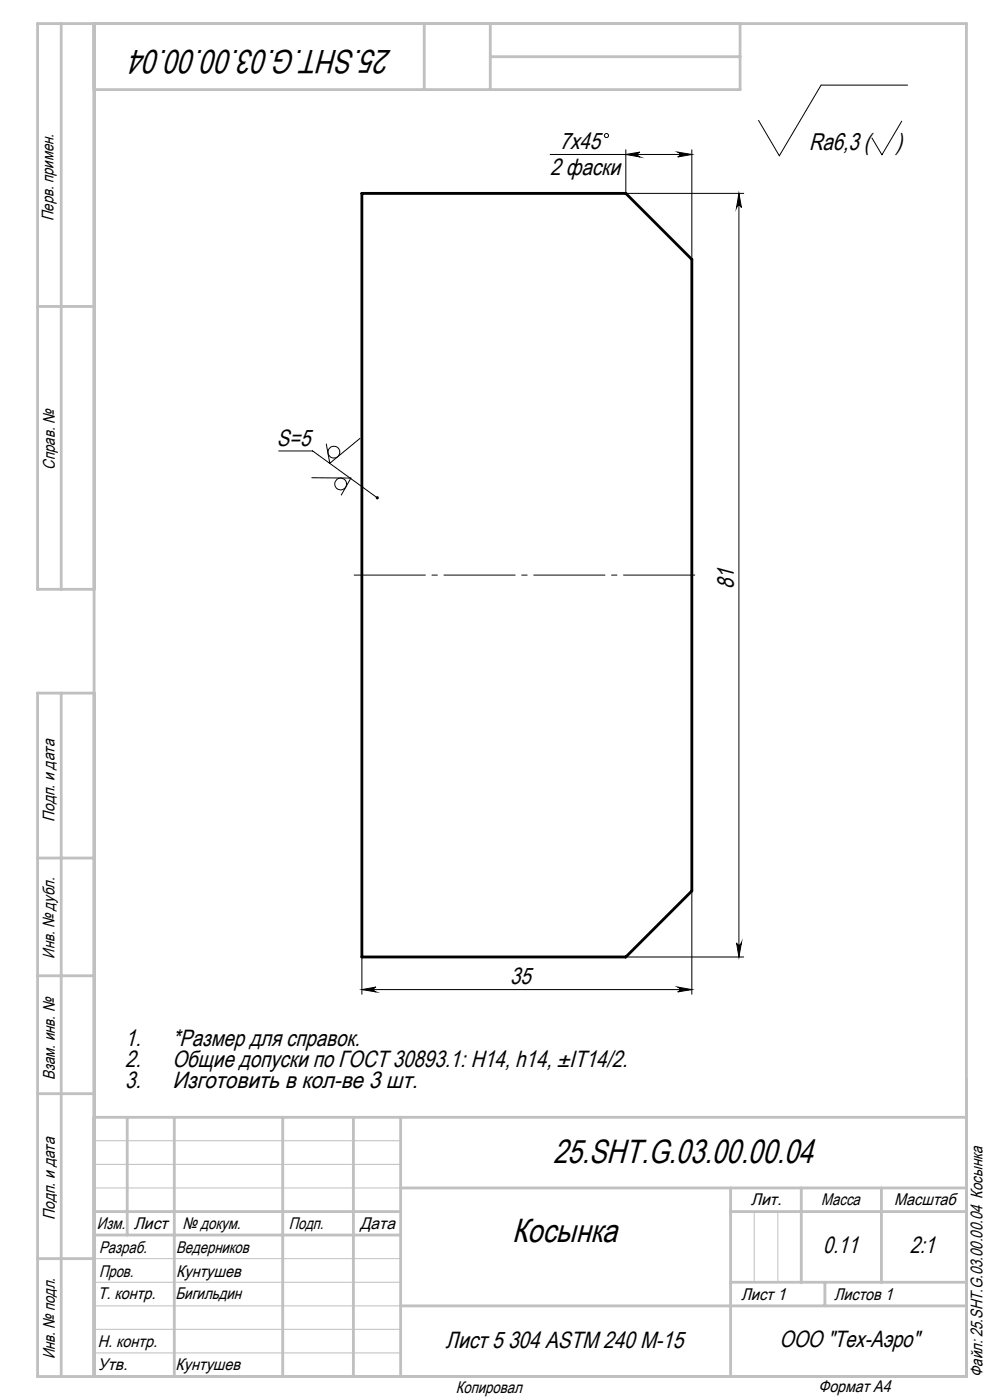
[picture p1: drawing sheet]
<svg xmlns="http://www.w3.org/2000/svg" width="210mm" height="297mm" viewBox="0 0 210 297" stroke-linecap="round" stroke-linejoin="round" font-family="sans-serif">
<path d="M76.8 41h56l14 14v134l-14 14h-56z" fill="none" stroke="#000" stroke-width=".6"/>
<g fill="none" stroke="#000" stroke-width=".21">
<path d="M192.5 18.1h-18.3l-8.9 15-4.4-7.6M116.7 32.8h30.1M132.8 32.8l2.9-.5a.51 .51 0 0 0-.4 .5 .51 .51 0 0 0 .4 .5zM132.8 31.8v9.2h25M143.8 32.3l3 .5-3 .5a.51 .51 0 0 0 .4-.5 .51 .51 0 0 0-.4-.5zM146.8 31.8v23.2M191.3 25.7l-4.2 7.1-2.1-3.5M156.7 41l.6 3a.51 .51 0 0 0-.5-.4 .51 .51 0 0 0-.6 .4zM156.7 41v162M59.1 95.7h7.2l13.7 9.9M76.4 93l-6.4 5.3-.8-4.1M66.1 101.3l8.3 .1-2 3.6"/>
<path d="M146.8 189v21.9M76.8 209.9l3-.5a.51 .51 0 0 0-.5 .5 .51 .51 0 0 0 .5 .5zM76.8 203v7.9M76.8 209.9h70M132.8 203h25M143.8 209.4l3 .5-3 .5a.51 .51 0 0 0 .4-.5 .51 .51 0 0 0-.4-.5zM156.2 200a.51 .51 0 0 0 .6 .5 .51 .51 0 0 0 .5-.5l-.6 3z"/>
<circle cx="128.7" cy="28.8" r=".43"/>
<circle cx="70.8" cy="95.9" r="1.24"/>
<circle cx="72.3" cy="102.7" r="1.25"/>
</g>
<path d="M74.8 122h72.9" fill="none" stroke="#000" stroke-width=".21" stroke-dasharray="15.2 1.3 1.3 1.3" stroke-dashoffset="-.3" stroke-linecap="butt"/>
<path d="M20 242h65M20 247h65M20 252h65M160 257v15M165 257v15M20 277h65M20 272h65M20 267h65M20 287h65M20 282h65" fill="none" stroke="#c0c0c0" stroke-width=".21"/>
<g fill="none" stroke="#c0c0c0" stroke-width=".6">
<path d="M13 5v120M20 5v287M90 5v14M104 5v14M104 12h53M157 5v14h-137M8 65h12M20 125h-12v-120h197v287h-197v-145h12M13 147v145M8 182h12M8 207h12M8 232h12"/>
<path d="M20 237h185M27 237v25M37 237v55M60 237v55M75 237v55M85 237v55M20 257h65M85 252h120M155 252v40M155 257h50M170 252v20M187 252v20"/>
<path d="M8 267h12M20 262h65M85 277h120M155 272h50M175 272v5"/>
</g>
<g fill="#000">
<path d="M79.8 105.4a.33 .33 0 0 1 .5-.1 .33 .33 0 0 1 0 .5l-.3-.2 .3 .3a.34 .34 0 0 1-.5-.1 .34 .34 0 0 1 0-.4z"/>
<path d="M143.8 32.3l3 .5-3 .5a.51 .51 0 0 0 .4-.5 .51 .51 0 0 0-.4-.5zM132.8 32.8l2.9-.5a.51 .51 0 0 0-.4 .5 .51 .51 0 0 0 .4 .5z"/>
<path d="M156.7 41l.6 3a.51 .51 0 0 0-.5-.4 .51 .51 0 0 0-.6 .4zM156.2 200a.51 .51 0 0 0 .6 .5 .51 .51 0 0 0 .5-.5l-.6 3z"/>
<path d="M143.8 209.4l3 .5-3 .5a.51 .51 0 0 0 .4-.5 .51 .51 0 0 0-.4-.5zM76.8 209.9l3-.5a.51 .51 0 0 0-.5 .5 .51 .51 0 0 0 .5 .5z"/>
</g>
<g font-size="7.1">
<text x="83.1" y="10.6" transform="rotate(-180 83.1 10.6)">25.SHT.G.03.00.00.04</text>
<text x="117.3" y="246.8">25.SHT.G.03.00.00.04</text>
<text x="108.6" y="263.4">Косынка</text>
</g>
<g font-size="5.1">
<text x="171.6" y="31.9">Ra6,3 (</text>
<text x="190" y="31.9">)</text>
</g>
<g font-size="5">
<text x="118.8" y="31.6">7x45</text>
<text x="116.7" y="37.1">2 фаски</text>
<text x="58.7" y="94.5">S=5</text>
<text x="155.7" y="125" transform="rotate(-90 155.7 125)">81</text>
<text x="108.2" y="208.8">35</text>
<text x="26.6" y="221.8">1.</text>
<text x="36.6" y="221.8">*Размер для справок.</text>
<text x="26.6" y="226.3">2.</text>
<text x="36.6" y="226.3">Общие допуски по ГОСТ 30893.1: Н14, h14, ±IT14/2.</text>
<text x="26.6" y="230.8">3.</text>
<text x="36.6" y="230.8">Изготовить в кол-ве 3 шт.</text>
<text x="174.6" y="265.9">0.11</text>
<text x="193" y="265.9">2:1</text>
<text x="94.5" y="285.9">Лист 5 304 ASTM 240 M-15</text>
<text x="165.3" y="285.8">ООО &quot;Тех-Аэро&quot;</text>
</g>
<g font-size="3.6">
<text x="11.4" y="46.9" transform="rotate(-90 11.4 46.9)">Перв. примен.</text>
<text x="11.6" y="99.6" transform="rotate(-90 11.6 99.6)">Справ. №</text>
<text x="11.5" y="174.4" transform="rotate(-90 11.5 174.4)">Подп. и дата</text>
<text x="11.6" y="203.4" transform="rotate(-90 11.6 203.4)">Инв. № дубл.</text>
<text x="11.6" y="229" transform="rotate(-90 11.6 229)">Взам. инв. №</text>
<text x="159.2" y="255.7">Лит.</text>
<text x="174.2" y="255.7">Масса</text>
<text x="189.7" y="255.7">Масштаб</text>
<text x="11.7" y="258.8" transform="rotate(-90 11.7 258.8)">Подп. и дата</text>
<text x="20.6" y="260.6">Изм.</text>
<text x="28.4" y="260.6">Лист</text>
<text x="38.7" y="260.6">№ докум.</text>
<text x="61.3" y="260.7">Подп.</text>
<text x="76.4" y="260.7">Дата</text>
<text x="21" y="265.7">Разраб.</text>
<text x="37.4" y="265.7">Ведерников</text>
<text x="20.7" y="275.5">Т. контр.</text>
<text x="21" y="270.9">Пров.</text>
<text x="37.2" y="275.5">Бигильдин</text>
<text x="37.4" y="270.9">Кунтушев</text>
<text x="157.2" y="275.7">Лист 1</text>
<text x="176.9" y="275.7">Листов 1</text>
<text x="20.7" y="285.8">Н. контр.</text>
<text x="11.6" y="288.4" transform="rotate(-90 11.6 288.4)">Инв. № подл.</text>
<text x="20.7" y="290.5">Утв.</text>
<text x="37.2" y="290.5">Кунтушев</text>
<text x="208.4" y="292.1" transform="rotate(-90 208.4 292.1)">Файл: 25.SHT.G.03.00.00.04 Косынка</text>
<text x="96.7" y="295.4">Копировал</text>
<text x="173.6" y="295.2">Формат A4</text>
</g>
</svg>
